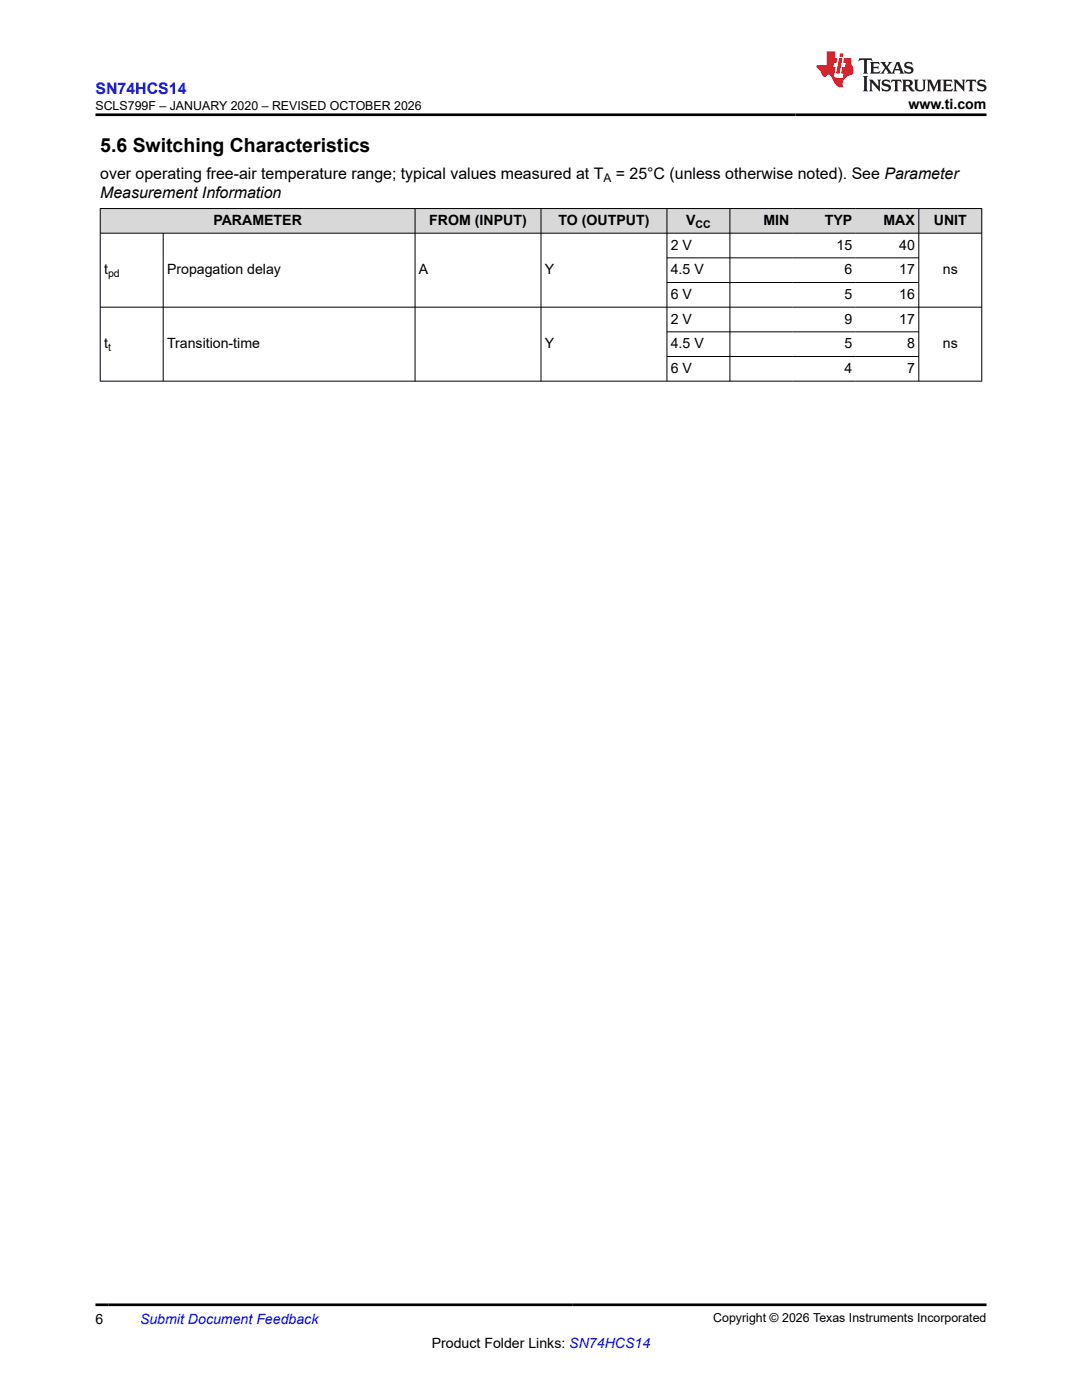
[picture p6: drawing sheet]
<svg xmlns="http://www.w3.org/2000/svg" width="216mm" height="279mm" viewBox="0 0 216 279" stroke-linecap="round" stroke-linejoin="round" font-family="sans-serif">
<g fill="#d8d8d8">
<path d="M20.1 41.7h62.7v4.8h-62.7z" fill-rule="evenodd"/>
<path d="M82.9 41.7h25v4.8h-25z" fill-rule="evenodd"/>
<path d="M108 41.7h25v4.8h-25z" fill-rule="evenodd"/>
<path d="M133.1 41.7h12.5v4.8h-12.5z" fill-rule="evenodd"/>
<path d="M145.7 41.7h12.5v4.8h-12.5z" fill-rule="evenodd"/>
<path d="M158.2 41.7h12.6v4.8h-12.6z" fill-rule="evenodd"/>
<path d="M170.8 41.7h12.5v4.8h-12.5z" fill-rule="evenodd"/>
<path d="M183.4 41.7h12.4v4.8h-12.4z" fill-rule="evenodd"/>
</g>
<g fill="none" stroke="#000" stroke-width=".2">
<path d="M19.9 41.6h176.1M19.9 46.5h176.1M20 41.6v34.5M32.6 46.5v29.6M82.8 41.6v34.5M107.9 41.6v34.5M133.1 41.6v34.5M133.1 51.5h50.3M133.1 56.4h50.3M145.6 41.6v34.5M183.3 41.6v34.5M195.9 41.6v34.5"/>
<path d="M19.9 61.3h176.1M19.9 76.1h176.1M133.1 66.2h50.3M133.1 71.1h50.3"/>
</g>
<path d="M171.5 11.6l-.2 .6 .5-.2h.6v.1v2.2l-.2 .4h1l-.2-.4v-2.2v-.1h.5l.6 .2-.2-.6zM173.6 12.4l.2 .3v1.6l-.2 .4h1.9l.1-.6a1.08 1.08 0 0 1-1.3 .2v-.7h.6l.4 .2v-.7l-.4 .2h-.6v-.5l.2-.2a1 1 0 0 1 1 .3l-.1-.5zM175.7 12.4l.9 1.1-1 1.2h.9l-.2-.2 .5-.8 .4 .8-.2 .2h1.6l-.2-.2 .2-.5h.9l.1 .5-.1 .2h.9l-.2-.4-.8-1.9h-.5l-.9 2.1-.9-1.1 .9-1h-.8l.2 .2-.4 .6-.4-.6 .2-.2zM179 12.8l.4 1h-.7zM180.7 12.5a.65 .65 0 0 0-.2 .7 .65 .65 0 0 0 .6 .5l.6 .1 .1 .3a.79 .79 0 0 1-.7 .4 .79 .79 0 0 1-.7-.5l.1 .7 .2-.1a.93 .93 0 0 0 1.1 0 .93 .93 0 0 0 .4-.9 1.46 1.46 0 0 0-1.2-.6l-.1-.3a1.09 1.09 0 0 1 1.2 .2l-.2-.6-.1 .1-.5-.2zM172.2 15.2l.2 .4v2.2l-.2 .4h1l-.2-.4v-2.2l.2-.4zM173.4 15.9l.2 .4v1.5l-.2 .4h.8l-.3-.4 .1-1.3 1.6 1.8v-2l.2-.4h-.7l.1 .2 .1 1.1-1.2-1.3zM176.2 16a.65 .65 0 0 0-.2 .8 .65 .65 0 0 0 .6 .4l.6 .2 .1 .2a.79 .79 0 0 1-.7 .4 .79 .79 0 0 1-.7-.5l.1 .7 .2-.1a.93 .93 0 0 0 1.1 .1 .93 .93 0 0 0 .4-1 1.46 1.46 0 0 0-1.2-.5l-.1-.4a1.09 1.09 0 0 1 1.2 .2l-.1-.6-.2 .1-.5-.1zM177.9 15.9l-.1 .6a.63 .63 0 0 1 .8-.3v1.6l-.3 .4h1l-.2-.4v-1.6a.66 .66 0 0 1 .8 .3l-.1-.6zM180 15.9l.2 .4v1.5l-.2 .4h1l-.2-.2-.1-.7h.5l.1 .2a.79 .79 0 0 0 1.2 .6l-1-.9a.61 .61 0 0 0 .6-.6 .61 .61 0 0 0-.5-.7zM180.8 16.2h.1a.47 .47 0 0 1 .5 .1 .47 .47 0 0 1 .1 .5l-.1 .1-.7 .1zM182.3 15.9l.2 .2a2.27 2.27 0 0 0 .4 2 1.04 1.04 0 0 0 1.7-.7v-1.3l.2-.2h-.8l.2 .4v1.1a.6 .6 0 0 1-.6 .6 .6 .6 0 0 1-.6-.6v-1.1l.3-.4zM184.9 15.9l.2 .4v1.5l-.2 .4h.8l-.3-.4v-1.4l.9 1.9 .9-1.9v1.4l-.3 .4h1l-.2-.4v-1.5l.2-.4h-.8l-.7 1.5-.6-1.5zM188.1 15.9l.2 .4v1.5l-.2 .4h1.9l.1-.6a1.09 1.09 0 0 1-1.3 .2v-.7h.6l.4 .2v-.6l-.4 .2h-.6v-.6l.2-.1a1.01 1.01 0 0 1 1 .3l-.1-.6zM190.2 15.9l.3 .4v1.5l-.3 .4h.8l-.2-.4v-1.3l1.6 1.8v-2l.2-.4h-.7l.2 .2v1.1l-1.2-1.3zM192.8 15.9l-.1 .6a.63 .63 0 0 1 .8-.3v1.6l-.3 .4h1l-.2-.4v-1.6a.66 .66 0 0 1 .8 .3l-.1-.6zM195.2 16a.65 .65 0 0 0-.2 .8 .65 .65 0 0 0 .6 .4l.6 .2 .2 .2a.79 .79 0 0 1-.7 .4 .79 .79 0 0 1-.7-.5l.1 .7 .2-.1a.93 .93 0 0 0 1 .1 .93 .93 0 0 0 .5-1 1.46 1.46 0 0 0-1.3-.5v-.4a1.09 1.09 0 0 1 1.2 .2l-.2-.6-.2 .1-.5-.1z" fill="#231f20"/>
<path d="M164.9 10.3v2.7h-2l.1 .4 .8 1a.95 .95 0 0 0 1 .9 .59 .59 0 0 1 .5-.4 .59 .59 0 0 1 .5 .3l.4 .8a1.59 1.59 0 0 0 2.1 1.4 1.61 1.61 0 0 1 1-2.3l1-.3-.1-1.5a1.59 1.59 0 0 1-.3-1.7h-1.5l-.2 .9h.6l-.2 .9h-.5l-.2 .9v.3l.4 .1-.1 .9h-.7a.73 .73 0 0 1-1-.7l.3-1.5h-.5l.1-.9h.5l.2-.9h-.5v-1.3zM167.4 11.6l-.6 3.1h.7l.6-3.1zM167.6 10.7l-.1 .6h.7l.1-.6z" fill="#ed1c24"/>
<path d="M19 22.9h177.8M19 260.4h177.8" fill="none" stroke="#000" stroke-width=".53"/>
<text font-size="3.9" x="20" y="30.3">5.6 Switching Characteristics</text>
<text font-size="3.2" fill="#00f" x="19" y="18.7">SN74HCS14</text>
<g font-size="3.2">
<text x="20" y="35.7">over operating free-air temperature range; typical values measured at T</text>
<text x="122.9" y="35.7">= 25°C (unless otherwise noted). See Parameter</text>
<text x="20" y="39.5">Measurement Information</text>
</g>
<g font-size="2.8">
<text x="181.3" y="21.8">www.ti.com</text>
<text x="42.6" y="44.9">PARAMETER</text>
<text x="85.7" y="44.9">FROM (INPUT)</text>
<text x="111.4" y="44.9">TO (OUTPUT)</text>
<text x="136.9" y="44.9">V</text>
<text x="152.3" y="44.9">MIN</text>
<text x="164.6" y="44.9">TYP</text>
<text x="176.3" y="44.9">MAX</text>
<text x="186.3" y="44.9">UNIT</text>
<text x="133.8" y="49.8">2 V</text>
<text x="166.9" y="49.8">15</text>
<text x="179.4" y="49.8">40</text>
<text x="20.8" y="54.7">t</text>
<text x="33.3" y="54.7">Propagation delay</text>
<text x="83.6" y="54.7">A</text>
<text x="108.7" y="54.7">Y</text>
<text x="133.8" y="54.7">4.5 V</text>
<text x="133.8" y="59.7">6 V</text>
<text x="168.5" y="54.7">6</text>
<text x="168.5" y="59.7">5</text>
<text x="179.4" y="54.7">17</text>
<text x="179.4" y="59.7">16</text>
<text x="188.1" y="54.7">ns</text>
<text x="133.8" y="64.6">2 V</text>
<text x="168.5" y="64.6">9</text>
<text x="179.4" y="64.6">17</text>
<text x="20.8" y="69.5">t</text>
<text x="33.3" y="69.5">Transition-time</text>
<text x="108.7" y="69.5">Y</text>
<text x="133.8" y="69.5">4.5 V</text>
<text x="168.5" y="69.5">5</text>
<text x="181" y="69.5">8</text>
<text x="188.1" y="69.5">ns</text>
<text x="133.8" y="74.4">6 V</text>
<text x="168.5" y="74.4">4</text>
<text x="181" y="74.4">7</text>
<text x="19" y="264.2">6</text>
<text x="86.1" y="269">Product Folder Links: SN74HCS14</text>
</g>
<text font-size="2.8" fill="#00f" x="27.9" y="264.2">Submit Document Feedback</text>
<g font-size="2.5">
<text x="19.1" y="21.9">SCLS799F – JANUARY 2020 – REVISED OCTOBER 2026</text>
<text x="142.3" y="263.9">Copyright © 2026 Texas Instruments Incorporated</text>
</g>
<text font-size="2.4" x="120.4" y="36.3">A</text>
<g font-size="2.1">
<text x="138.8" y="45.5">CC</text>
<text x="21.6" y="55.3">pd</text>
<text x="21.6" y="70.1">t</text>
</g>
</svg>
